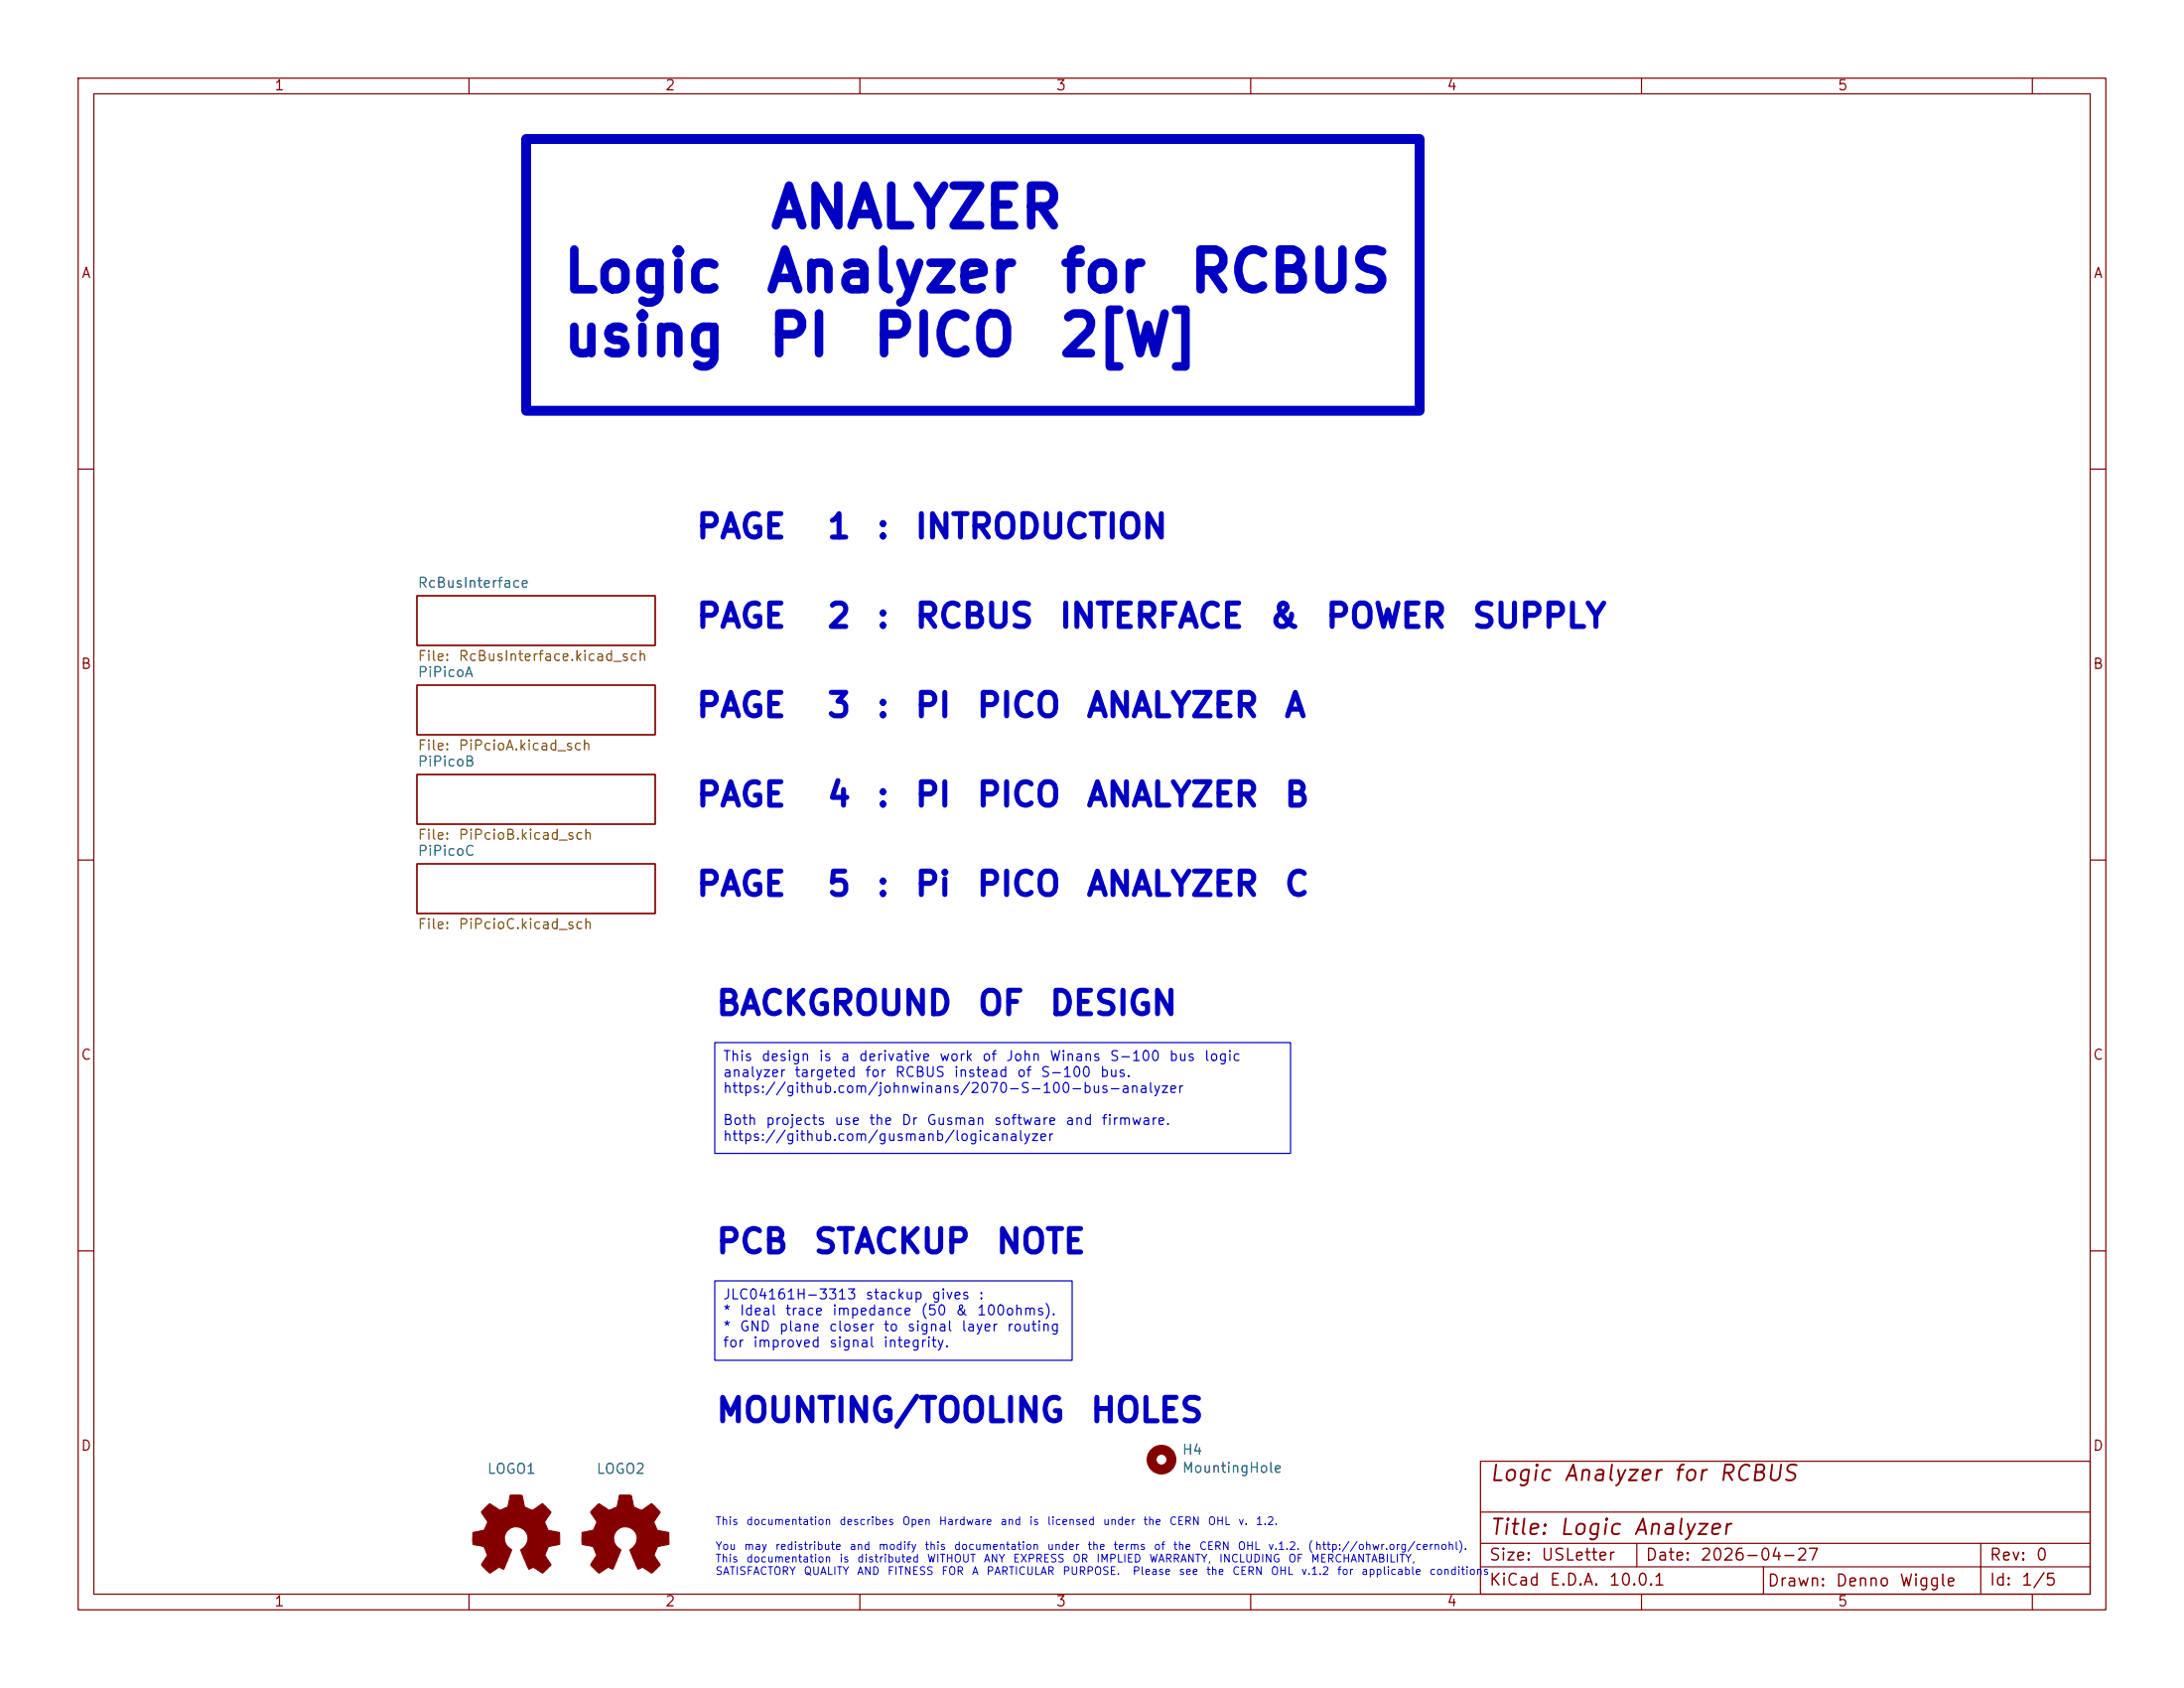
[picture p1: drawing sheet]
<svg xmlns="http://www.w3.org/2000/svg" width="279mm" height="216mm" viewBox="0 0 279 216" stroke-linecap="round" stroke-linejoin="round" font-family="sans-serif">
<g fill="none" stroke="#840000" stroke-width=".15">
<path d="M10 10h259.4v195.9h-259.4zM12 12h255.4v191.9h-255.4zM60 10v2M110 10v2M160 10v2M210 10v2M260 10v2M10 60h2M53.3 76.2h30.5v6.4h-30.5zM267.4 60h2M53.3 87.6h30.5v6.4h-30.5zM53.3 99.1h30.5v6.3h-30.5z"/>
<path d="M10 110h2M53.3 110.5h30.5v6.3h-30.5zM267.4 110h2M10 160h2M267.4 160h2M189.4 186.9h78v17h-78zM189.4 197.4h78M189.4 193.4h78M209.4 197.4v3M253.4 197.4v6.5M60 203.9v2M110 203.9v2"/>
<path d="M160 203.9v2M189.4 200.4h78M210 203.9v2M225.6 200.4v3.5M260 203.9v2"/>
</g>
<circle cx="148.6" cy="186.7" r="1.27" fill="none" stroke="#840000" stroke-width="1.3"/>
<g fill="#840000" stroke="#840000" stroke-width=".15">
<path d="M76.4 192.6l.3-.3 1.2 .9 .8-.4a.27 .27 0 0 0 .3-.3l.3-1.3 1.4 .1 .4 1.5 1 .4 1.3-.9 1 1.1-.8 1.3 .5 1 1.4 .3 .1 1.5-1.4 .3-.4 .7-.1 .4 .8 1.2-1.1 1.1-1.2-.8-.6 .3-1-2.5a1.54 1.54 0 0 0 .6-2.3 1.54 1.54 0 0 0-2.4 0 1.61 1.61 0 0 0 .6 2.3l-1 2.5-.6-.3-1.1 .8a1.65 1.65 0 0 1-.9-.7l-.2-.4 .8-1.2-.5-1.1-1.3-.2a1.64 1.64 0 0 1-.1-1.2v-.4l1.2-.2a.83 .83 0 0 0 .5-.8l.2-.4-.8-1.2z"/>
<path d="M62.1 192.8l.6-.5 1.2 .9 .9-.4a.27 .27 0 0 0 .2-.3l.3-1.3 1.5 .1 .3 1.5 1 .4 1.3-.9 1.1 1.1-.8 1.3 .4 1 1.5 .3v1.5l-1.4 .3-.4 .7-.1 .4 .8 1.2-1.1 1.1-1.2-.8-.6 .3-1-2.5a1.54 1.54 0 0 0 .7-2.3 1.54 1.54 0 0 0-2.5 0 1.61 1.61 0 0 0 .7 2.3l-1.1 2.5-.6-.3-1.1 .8a1.65 1.65 0 0 1-.8-.7l-.3-.4 .8-1.2-.5-1.1-1.3-.2a1.64 1.64 0 0 1-.1-1.2v-.4l1.2-.2a.83 .83 0 0 0 .6-.8l.1-.4-.8-1.2z"/>
</g>
<path d="M67.3 17.8h114.3v34.7h-114.3z" fill="none" stroke="#0000c2" stroke-width="1.3"/>
<path d="M91.4 133.4h73.7v14.1h-73.7zM91.4 163.8h45.8v10.2h-45.8z" fill="none" stroke="#0000c2" stroke-width=".15"/>
<g font-size="5.1" fill="#0000c2">
<text x="98.3" y="30.4">ANALYZER</text>
<text x="71.8" y="38.5">Logic</text>
<text x="97.7" y="38.5">Analyzer</text>
<text x="135.3" y="38.5">for</text>
<text x="151.9" y="38.5">RCBUS</text>
<text x="71.8" y="46.7">using</text>
<text x="98" y="46.7">PI</text>
<text x="111.4" y="46.7">PICO</text>
<text x="135.2" y="46.7">2[W]</text>
</g>
<g font-size="3" fill="#0000c2">
<text x="88.9" y="69.6">PAGE</text>
<text x="105.6" y="69.6">1</text>
<text x="111.9" y="69.6">:</text>
<text x="116.9" y="69.6">INTRODUCTION</text>
<text x="88.9" y="81">PAGE</text>
<text x="105.6" y="81">2</text>
<text x="111.9" y="81">:</text>
<text x="116.9" y="81">RCBUS</text>
<text x="135.3" y="81">INTERFACE</text>
<text x="162.2" y="81">&amp;</text>
<text x="169.4" y="81">POWER</text>
<text x="188.2" y="81">SUPPLY</text>
<text x="88.9" y="92.5">PAGE</text>
<text x="105.6" y="92.5">3</text>
<text x="111.9" y="92.5">:</text>
<text x="116.9" y="92.5">PI</text>
<text x="124.8" y="92.5">PICO</text>
<text x="138.8" y="92.5">ANALYZER</text>
<text x="164.1" y="92.5">A</text>
<text x="88.9" y="103.9">PAGE</text>
<text x="105.6" y="103.9">4</text>
<text x="111.9" y="103.9">:</text>
<text x="116.9" y="103.9">PI</text>
<text x="124.8" y="103.9">PICO</text>
<text x="138.8" y="103.9">ANALYZER</text>
<text x="164.1" y="103.9">B</text>
<text x="88.9" y="115.3">PAGE</text>
<text x="105.6" y="115.3">5</text>
<text x="111.9" y="115.3">:</text>
<text x="116.9" y="115.3">Pi</text>
<text x="124.8" y="115.3">PICO</text>
<text x="138.8" y="115.3">ANALYZER</text>
<text x="164.1" y="115.3">C</text>
<text x="91.4" y="130.6">BACKGROUND</text>
<text x="124.9" y="130.6">OF</text>
<text x="134.1" y="130.6">DESIGN</text>
<text x="91.4" y="161">PCB</text>
<text x="103.9" y="161">STACKUP</text>
<text x="127.2" y="161">NOTE</text>
<text x="91.4" y="182.6">MOUNTING/TOOLING</text>
<text x="139.3" y="182.6">HOLES</text>
</g>
<g font-size="2" fill="#840000">
<text x="190.4" y="189.9">Logic Analyzer for RCBUS</text>
<text x="190.4" y="196.8">Title: Logic Analyzer</text>
</g>
<g font-size="1.5" fill="#840000">
<text x="190.4" y="203.2">KiCad</text>
<text x="190.4" y="200">Size:</text>
<text x="197.1" y="200">USLetter</text>
<text x="198.1" y="203.2">E.D.A.</text>
<text x="205.7" y="203.2">10.0.1</text>
<text x="210.4" y="200">Date:</text>
<text x="217.4" y="200">2026-04-27</text>
<text x="226" y="203.3">Drawn:</text>
<text x="234.7" y="203.3">Denno</text>
<text x="242.9" y="203.3">Wiggle</text>
<text x="254.4" y="200">Rev:</text>
<text x="254.4" y="203.2">Id:</text>
<text x="258.5" y="203.2">1/5</text>
<text x="260.3" y="200">0</text>
</g>
<g font-size="1.3" fill="#840000">
<text x="35" y="11.9">1</text>
<text x="85" y="11.9">2</text>
<text x="135" y="11.9">3</text>
<text x="185" y="11.9">4</text>
<text x="235" y="11.9">5</text>
<text x="10.3" y="35.9">A</text>
<text x="267.7" y="35.9">A</text>
<text x="10.3" y="85.9">B</text>
<text x="267.7" y="85.9">B</text>
<text x="10.3" y="135.9">C</text>
<text x="267.7" y="135.9">C</text>
<text x="10.3" y="185.9">D</text>
<text x="267.7" y="185.9">D</text>
<text x="35" y="205.8">1</text>
<text x="85" y="205.8">2</text>
<text x="135" y="205.8">3</text>
<text x="185" y="205.8">4</text>
<text x="235" y="205.8">5</text>
</g>
<g font-size="1.3" fill="#006464">
<text x="53.3" y="75.5">RcBusInterface</text>
<text x="53.3" y="86.9">PiPicoA</text>
<text x="53.3" y="98.3">PiPicoB</text>
<text x="53.3" y="109.8">PiPicoC</text>
<text x="62.2" y="188.8">LOGO1</text>
<text x="76.2" y="188.8">LOGO2</text>
<text x="151.1" y="186.4">H4</text>
<text x="151.1" y="188.7">MountingHole</text>
</g>
<g font-size="1.3" fill="#725600">
<text x="53.3" y="84.9">File:</text>
<text x="58.6" y="84.9">RcBusInterface.kicad_sch</text>
<text x="53.3" y="96.3">File:</text>
<text x="58.6" y="96.3">PiPcioA.kicad_sch</text>
<text x="53.3" y="107.7">File:</text>
<text x="58.6" y="107.7">PiPcioB.kicad_sch</text>
<text x="53.3" y="119.2">File:</text>
<text x="58.6" y="119.2">PiPcioC.kicad_sch</text>
</g>
<g font-size="1.3" fill="#0000c2">
<text x="92.4" y="136">This</text>
<text x="97.3" y="136">design</text>
<text x="104.7" y="136">is</text>
<text x="107.5" y="136">a</text>
<text x="109.8" y="136">derivative</text>
<text x="120.1" y="136">work</text>
<text x="125.5" y="136">of</text>
<text x="128.6" y="136">John</text>
<text x="134.2" y="136">Winans</text>
<text x="141.9" y="136">S-100</text>
<text x="149.5" y="136">bus</text>
<text x="154" y="136">logic</text>
<text x="92.4" y="138.1">analyzer</text>
<text x="92.4" y="140.1">https://github.com/johnwinans/2070-S-100-bus-analyzer</text>
<text x="101.5" y="138.1">targeted</text>
<text x="110.6" y="138.1">for</text>
<text x="114.4" y="138.1">RCBUS</text>
<text x="121.9" y="138.1">instead</text>
<text x="130" y="138.1">of</text>
<text x="133" y="138.1">S-100</text>
<text x="140.6" y="138.1">bus.</text>
<text x="92.4" y="144.2">Both</text>
<text x="92.4" y="146.3">https://github.com/gusmanb/logicanalyzer</text>
<text x="97.9" y="144.2">projects</text>
<text x="106.6" y="144.2">use</text>
<text x="111.1" y="144.2">the</text>
<text x="115.2" y="144.2">Dr</text>
<text x="118.4" y="144.2">Gusman</text>
<text x="127.1" y="144.2">software</text>
<text x="136.2" y="144.2">and</text>
<text x="140.8" y="144.2">firmware.</text>
<text x="92.4" y="166.5">JLC04161H-3313</text>
<text x="110.6" y="166.5">stackup</text>
<text x="119.1" y="166.5">gives</text>
<text x="125.1" y="166.5">:</text>
<text x="92.4" y="168.6">*</text>
<text x="92.4" y="170.6">*</text>
<text x="92.4" y="172.6">for</text>
<text x="94.5" y="168.6">Ideal</text>
<text x="94.5" y="170.6">GND</text>
<text x="96.2" y="172.6">improved</text>
<text x="99.6" y="170.6">plane</text>
<text x="100.4" y="168.6">trace</text>
<text x="105.9" y="170.6">closer</text>
<text x="106" y="172.6">signal</text>
<text x="106.4" y="168.6">impedance</text>
<text x="112.9" y="172.6">integrity.</text>
<text x="112.9" y="170.6">to</text>
<text x="116" y="170.6">signal</text>
<text x="117.7" y="168.6">(50</text>
<text x="122.1" y="168.6">&amp;</text>
<text x="122.9" y="170.6">layer</text>
<text x="124.9" y="168.6">100ohms).</text>
<text x="128.7" y="170.6">routing</text>
</g>
<g font-size="1" fill="#0000c2">
<text x="91.4" y="195.3">This</text>
<text x="95.4" y="195.3">documentation</text>
<text x="107.3" y="195.3">describes</text>
<text x="115.3" y="195.3">Open</text>
<text x="120" y="195.3">Hardware</text>
<text x="127.9" y="195.3">and</text>
<text x="131.6" y="195.3">is</text>
<text x="133.9" y="195.3">licensed</text>
<text x="141" y="195.3">under</text>
<text x="146.2" y="195.3">the</text>
<text x="149.5" y="195.3">CERN</text>
<text x="154.4" y="195.3">OHL</text>
<text x="158.3" y="195.3">v.</text>
<text x="160.6" y="195.3">1.2.</text>
<text x="91.4" y="198.5">You</text>
<text x="91.4" y="200.1">This</text>
<text x="91.4" y="201.7">SATISFACTORY</text>
<text x="95.1" y="198.5">may</text>
<text x="95.4" y="200.1">documentation</text>
<text x="99.1" y="198.5">redistribute</text>
<text x="102.7" y="201.7">QUALITY</text>
<text x="107.3" y="200.1">is</text>
<text x="108.6" y="198.5">and</text>
<text x="109.6" y="201.7">AND</text>
<text x="109.6" y="200.1">distributed</text>
<text x="112.3" y="198.5">modify</text>
<text x="113.4" y="201.7">FITNESS</text>
<text x="118.2" y="198.5">this</text>
<text x="118.5" y="200.1">WITHOUT</text>
<text x="120.4" y="201.7">FOR</text>
<text x="122" y="198.5">documentation</text>
<text x="124.2" y="201.7">A</text>
<text x="125.8" y="200.1">ANY</text>
<text x="126.1" y="201.7">PARTICULAR</text>
<text x="129.5" y="200.1">EXPRESS</text>
<text x="133.9" y="198.5">under</text>
<text x="135.8" y="201.7">PURPOSE.</text>
<text x="137.1" y="200.1">OR</text>
<text x="139" y="198.5">the</text>
<text x="140.2" y="200.1">IMPLIED</text>
<text x="142.4" y="198.5">terms</text>
<text x="144.8" y="201.7">Please</text>
<text x="146.9" y="200.1">WARRANTY,</text>
<text x="147.5" y="198.5">of</text>
<text x="150" y="198.5">the</text>
<text x="150.7" y="201.7">see</text>
<text x="153.3" y="198.5">CERN</text>
<text x="154.2" y="201.7">the</text>
<text x="155.9" y="200.1">INCLUDING</text>
<text x="157.6" y="201.7">CERN</text>
<text x="158.3" y="198.5">OHL</text>
<text x="162.1" y="198.5">v.1.2.</text>
<text x="162.5" y="201.7">OHL</text>
<text x="164.7" y="200.1">OF</text>
<text x="166.4" y="201.7">v.1.2</text>
<text x="167.2" y="198.5">(http://ohwr.org/cernohl).</text>
<text x="167.6" y="200.1">MERCHANTABILITY,</text>
<text x="171" y="201.7">for</text>
<text x="174.1" y="201.7">applicable</text>
<text x="182.8" y="201.7">conditions</text>
</g>
</svg>
